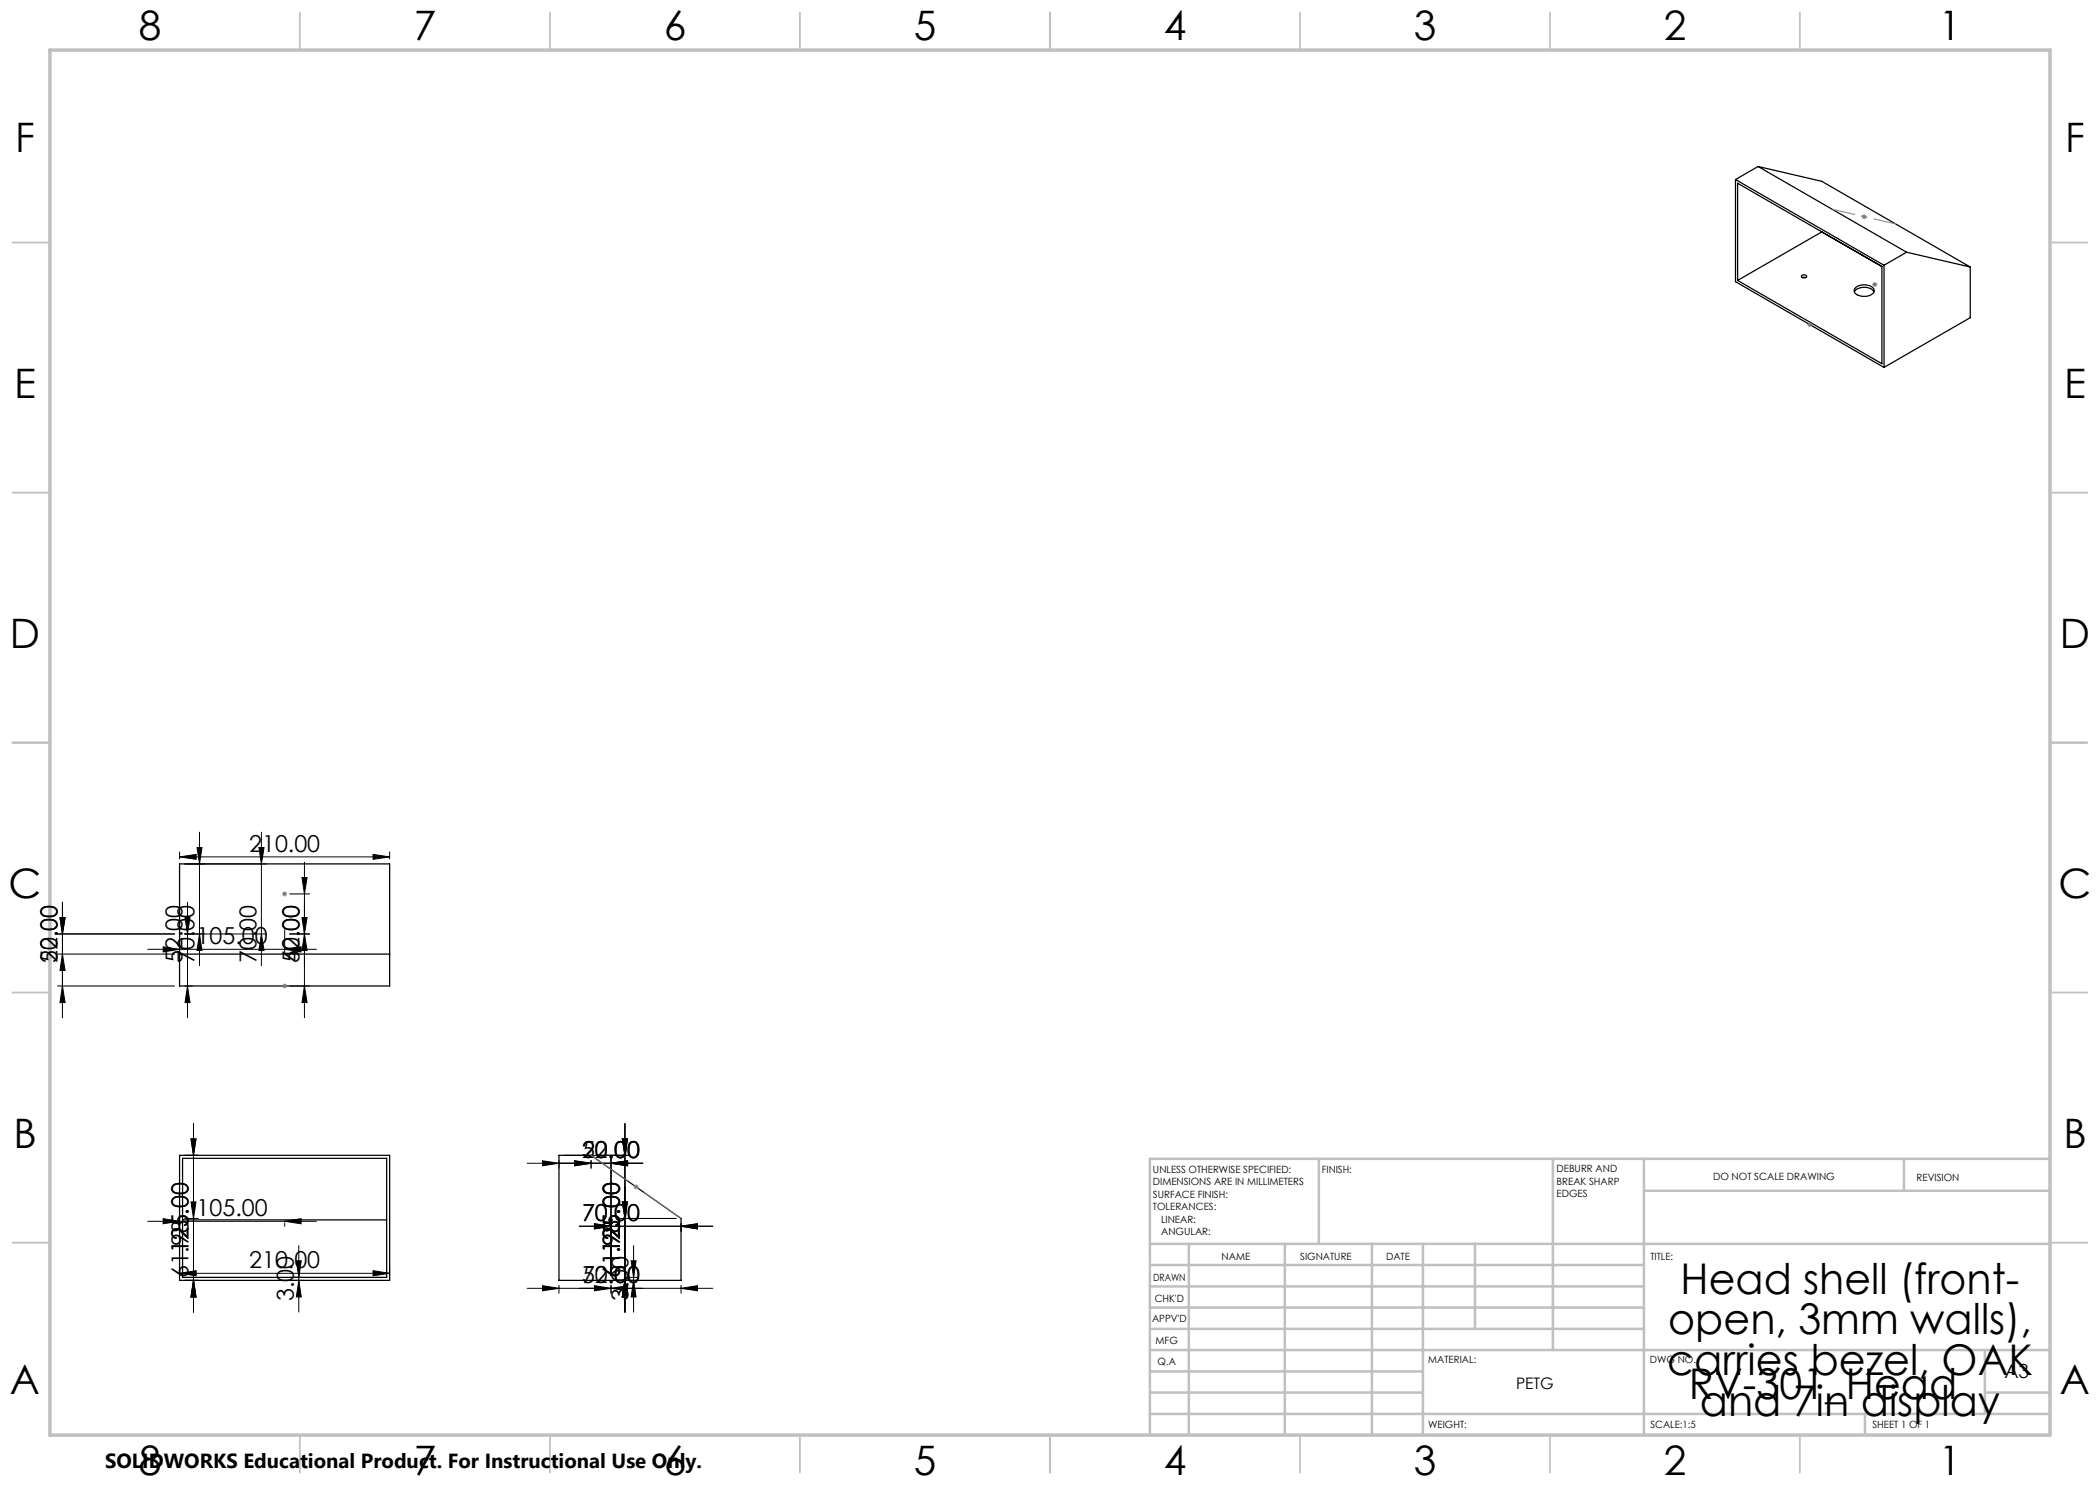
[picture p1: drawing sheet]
<svg xmlns="http://www.w3.org/2000/svg" width="420mm" height="297mm" viewBox="0 0 420 297" stroke-linecap="round" stroke-linejoin="round" font-family="sans-serif">
<g fill="none" stroke="#000" stroke-width=".25">
<path d="M347.1 35.9l29.7 17.2M347.1 35.9v20.4l29.7 17.2M351.6 33.3l29.7 17.1M351.6 33.3l-4.5 2.6M351.6 33.3l12.7 3 29.8 17.1M360.4 55.1a.6 .6 0 0 1 .9 .2 .56 .56 0 0 1-.5 .3 .56 .56 0 0 1-.5-.4zM360.5 55.5h.6M364.3 46.4l12.1 6.9M364.3 46.4l-16.8 9.7M364.3 46.4h.1M370.9 58.4a2.55 2.55 0 0 1 3.9 0M371.2 57.5a2.73 2.73 0 0 1 3.6 .3 1.05 1.05 0 0 1-1.1 1.4 2.61 2.61 0 0 1-2.8-.8v-.5z"/>
<path d="M376.4 53.3v19.4l-28.9-16.6M376.4 53.3l-28.9-16.6v19.4M376.8 53.1v20.4M381.3 50.4l-4.5 2.7M381.3 50.4l12.8 3M394.1 53.4v10.1l-17.3 10M35.9 172.8h42v24.4h-42zM35.9 190.8h42M35.9 231.1h42v25h-42zM36.5 231.7h40.8v23.8h-40.8zM111.8 231.1h6.4l18 12.6v12.4h-24.4zM36.5 244h40.8"/>
</g>
<g fill="none" stroke="#000" stroke-width=".2">
<path d="M35.9 171.4l3.3-.5v1zM35.9 170.4v1.4M35.9 171.4h42M36.9 172.8h16.4M39.4 169.5h1l-.5 3.3zM39.9 166.4v26.7M51.8 169.5h1l-.5 3.3zM52.3 166.4v26.7M57.9 178.8h4M60.4 175.5h1l-.5 3.3zM60.9 172.4v31.1M74.6 170.9l3.3 .5-3.3 .5z"/>
<path d="M77.9 170.4v1.4M11.5 186.8h23.4M11.5 197.2h23.4M11.5 190.8h23.4M12 183.5h1l-.5 3.3zM12.5 197.2l.5 3.3h-1zM12.5 190.8l.5 3.3h-1zM12.5 180.4v23.1M29.6 189.9h33.7M32.6 189.4l3.3 .5-3.3 .5zM35.9 186v4.9M36.9 186.8h16.4"/>
<path d="M36.9 197.2h1.6M37 183.5h1l-.5 3.3zM37.5 197.2l.5 3.3h-1zM37.5 180.4v23.1M39.9 186.8l.5 3.3h-1zM52.3 186.8l.5 3.3h-1zM56.9 189.9l3.3-.5v1zM56.9 186v4.9M57.9 186.8h4M57.9 197.2h4M60.4 183.5h1l-.5 3.3zM60.9 197.2l.5 3.3h-1z"/>
<path d="M60.9 186.8l.5 3.3h-1zM36.9 231.1h2.8M38.2 227.8h1l-.5 3.3zM38.7 224.7v37.7M105.4 232.7h23.2M108.5 232.2l3.3 .5-3.3 .4zM111.8 232.1v1.5M112.8 231.1h13.2M114.9 232.2l3.3 .5-3.3 .4zM118.2 232.1v1.5M122.2 232.7l3.3-.5v.9zM122.2 231.7v23.4"/>
<path d="M124.5 227.8h1l-.5 3.3zM125 224.7v37.7M29.6 244.3h33.7M32.6 243.7l3.3 .6-3.3 .5zM35.9 254.7l3.3-.6v1.1zM35.9 244.6v.6M35.9 253.6v1.5M35.9 254.7h42M36.9 256.1h2.8M36.9 243.7h2.8M38.2 240.4h1l-.5 3.3zM38.7 256.1l.5 3.3h-1z"/>
<path d="M56.9 244.3l3.3-.6v1.1zM56.9 244.6v.6M57.9 256.1h2.8M57.9 255.5h2.8M59.3 252.2h1l-.5 3.3zM59.8 256.1l.5 3.3h-1zM59.8 249.1v13.3M74.6 254.1l3.3 .6-3.3 .5zM77.9 253.6v1.5M105.4 257.7h37.2M108.5 257.1l3.3 .6-3.3 .5zM111.8 257.1v1.6"/>
<path d="M115.9 245.2h26.7M118.9 257.1l3.3 .6-3.3 .5zM118.9 244.8l3.3 .4-3.3 .6zM122.2 257.7l3.3-.6v1.1zM122.2 257.1v1.6M123.2 256.1h4.5M124 243.7h11.2M124.5 240.4h1l-.5 3.3zM125 256.1l.5 3.3h-1zM125 255.5h2.7M126.2 252.2h1l-.5 3.3zM126.7 256.1l.5 3.3h-1z"/>
<path d="M126.7 249.1v13.3M136.2 257.7l3.3-.6v1.1zM136.2 245.2l3.3-.4v1zM136.2 244.7v1.6M136.2 257.1v1.6"/>
</g>
<g fill="none" stroke="#c0c0c0" stroke-width=".35">
<path d="M60 2.5v7.5M110 2.5v7.5M160 2.5v7.5M210 2.5v7.5M260 2.5v7.5M310 2.5v7.5M360 2.5v7.5M2.5 48.5h7.5M410 48.5h7.5M2.5 98.5h7.5M410 98.5h7.5M2.5 148.5h7.5"/>
<path d="M410 148.5h7.5M2.5 198.5h7.5M410 198.5h7.5M2.5 248.5h7.5M410 248.5h7.5M60 287v7.5M110 287v7.5M160 287v7.5M210 287v7.5M260 287v7.5M310 287v7.5M360 287v7.5"/>
</g>
<g fill="none" stroke="#c0c0c0" stroke-width=".5">
<path d="M263.8 231.8v17M310.6 231.8v38.2M328.8 231.8v55.2M328.8 238.2h81.2M380.8 231.8v6.4M410 231.8h-180v55.2M230 248.8h180M230 257.3h98.8M230 253h98.8M237.8 248.8v38.2M257 248.8v38.2M274.4 248.8v38.2"/>
<path d="M284.6 248.8v38.2M295 248.8v17M230 265.8h98.8M230 261.5h98.8M230 278.5h54.6M230 274.3h54.6M230 270h180M397 278.5h13M397 270v12.8M230 282.8h180M373 282.8v4.2"/>
</g>
<path d="M10 10h400v277h-400z" fill="none" stroke="#c0c0c0" stroke-width=".7"/>
<g fill="#000">
<path d="M35.9 171.4l3.3-.5v1zM39.4 169.5h1l-.5 3.3zM51.8 169.5h1l-.5 3.3zM60.4 175.5h1l-.5 3.3zM74.6 170.9l3.3 .5-3.3 .5zM12 183.5h1l-.5 3.3zM12.5 197.2l.5 3.3h-1zM12.5 190.8l.5 3.3h-1zM32.6 189.4l3.3 .5-3.3 .5zM37 183.5h1l-.5 3.3zM37.5 197.2l.5 3.3h-1zM39.9 186.8l.5 3.3h-1z"/>
<path d="M52.3 186.8l.5 3.3h-1zM56.9 189.9l3.3-.5v1zM60.4 183.5h1l-.5 3.3zM60.9 197.2l.5 3.3h-1zM60.9 186.8l.5 3.3h-1zM38.2 227.8h1l-.5 3.3zM108.5 232.2l3.3 .5-3.3 .4zM114.9 232.2l3.3 .5-3.3 .4zM122.2 232.7l3.3-.5v.9zM124.5 227.8h1l-.5 3.3zM32.6 243.7l3.3 .6-3.3 .5zM35.9 254.7l3.3-.6v1.1z"/>
<path d="M38.7 256.1l.5 3.3h-1zM38.2 240.4h1l-.5 3.3zM56.9 244.3l3.3-.6v1.1zM59.3 252.2h1l-.5 3.3zM59.8 256.1l.5 3.3h-1zM74.6 254.1l3.3 .6-3.3 .5zM108.5 257.1l3.3 .6-3.3 .5zM118.9 257.1l3.3 .6-3.3 .5zM122.2 257.7l3.3-.6v1.1zM118.9 244.8l3.3 .4-3.3 .6zM125 256.1l.5 3.3h-1zM124.5 240.4h1l-.5 3.3z"/>
<path d="M126.2 252.2h1l-.5 3.3zM126.7 256.1l.5 3.3h-1zM136.2 257.7l3.3-.6v1.1zM136.2 245.2l3.3-.4v1z"/>
</g>
<g fill="none" stroke="#808080" stroke-width=".2">
<path d="M372.3 43.4h1M372.5 43l.7 .7M372.8 42.9v.9M373.2 43l-.7 .7M374.4 56.9h1.1M374.6 56.5l.7 .8M375 56.4v1M375.3 56.5l-.7 .8M361.5 64.9h.9M361.6 64.6l.7 .7M361.9 64.4v1M362.3 64.6l-.7 .7"/>
<path d="M56.4 178.8h1M56.6 178.4l.7 .7M56.9 178.3v1M57.3 178.4l-.7 .7M56.4 197.2h1M56.6 196.8l.7 .8M56.9 196.7v1M57.3 196.8l-.7 .8M126.7 237.4h1M126.9 237l.7 .7M127.2 236.9v1M127.6 237l-.7 .7"/>
</g>
<path d="M136.2 243.7l-18-12.6" fill="none" stroke="#808080" stroke-width=".2" stroke-dasharray="15.2 1.3 1.3 1.3" stroke-dashoffset="6.2" stroke-linecap="butt"/>
<path d="M379.2 44.8l-12.7-2.9" fill="none" stroke="#808080" stroke-width=".2" stroke-dasharray="15.2 1.3 1.3 1.3" stroke-dashoffset="10.6" stroke-linecap="butt"/>
<g font-size="8.5">
<text x="336.1" y="258.8">Head shell (front-</text>
<text x="333.7" y="266.9">open, 3mm walls),</text>
<text x="333.5" y="275">carries bezel, OAK</text>
<text x="337.8" y="279.7">RV-301_Head</text>
<text x="340" y="283.1">and 7in display</text>
</g>
<g font-size="8.1">
<text x="27.7" y="8">8</text>
<text x="82.7" y="8">7</text>
<text x="132.7" y="8">6</text>
<text x="182.7" y="8">5</text>
<text x="232.7" y="8">4</text>
<text x="282.7" y="8">3</text>
<text x="332.7" y="8">2</text>
<text x="387.7" y="8">1</text>
<text x="3" y="30.4">F</text>
<text x="413" y="30.4">F</text>
<text x="2.8" y="79.6">E</text>
<text x="412.8" y="79.6">E</text>
<text x="2" y="129.6">D</text>
<text x="412" y="129.6">D</text>
<text x="1.7" y="179.6">C</text>
<text x="411.7" y="179.6">C</text>
<text x="2.7" y="229.6">B</text>
<text x="412.7" y="229.6">B</text>
<text x="2" y="278.9">A</text>
<text x="412" y="278.9">A</text>
<text x="27.7" y="295">8</text>
<text x="82.7" y="295">7</text>
<text x="132.7" y="295">6</text>
<text x="182.7" y="295">5</text>
<text x="232.7" y="295">4</text>
<text x="282.7" y="295">3</text>
<text x="332.7" y="295">2</text>
<text x="387.7" y="295">1</text>
</g>
<g font-size="4.7">
<text x="49.8" y="170.3">210.00</text>
<text x="39.3" y="188.8">105.00</text>
<text x="11.5" y="192.6" transform="rotate(-90 11.5 192.6)">52.00</text>
<text x="11.5" y="192.6" transform="rotate(-90 11.5 192.6)">20</text>
<text x="36.5" y="192.6" transform="rotate(-90 36.5 192.6)">52.00</text>
<text x="38.9" y="192.6" transform="rotate(-90 38.9 192.6)">70.00</text>
<text x="51.3" y="192.6" transform="rotate(-90 51.3 192.6)">70.00</text>
<text x="59.9" y="192.6" transform="rotate(-90 59.9 192.6)">52.00</text>
<text x="59.9" y="192.6" transform="rotate(-90 59.9 192.6)">40</text>
<text x="116.4" y="231.6">52.00</text>
<text x="116.4" y="231.6">20.00</text>
<text x="39.3" y="243.2">105.00</text>
<text x="116.4" y="244.2">70.00</text>
<text x="37.7" y="250.7" transform="rotate(-90 37.7 250.7)">125.00</text>
<text x="124" y="250.7" transform="rotate(-90 124 250.7)">125.00</text>
<text x="37.7" y="255.7" transform="rotate(-90 37.7 255.7)">61.98</text>
<text x="49.8" y="253.6">210.00</text>
<text x="116.4" y="256.6">70.00</text>
<text x="116.4" y="256.6">52</text>
<text x="124" y="255.7" transform="rotate(-90 124 255.7)">61.98</text>
<text x="58.8" y="260.3" transform="rotate(-90 58.8 260.3)">3.0</text>
<text x="125.7" y="260.3" transform="rotate(-90 125.7 260.3)">3.00</text>
</g>
<text font-size="4.1" x="21" y="293.7">SOLIDWORKS Educational Product. For Instructional Use Only.</text>
<text font-size="3.9" x="400.9" y="275.5">A3</text>
<text font-size="3.2" x="303.2" y="277.9">PETG</text>
<g font-size="2">
<text x="230.6" y="234.6">UNLESS OTHERWISE SPECIFIED:</text>
<text x="230.6" y="237.1">DIMENSIONS ARE IN MILLIMETERS</text>
<text x="230.6" y="239.6">SURFACE FINISH:</text>
<text x="264.4" y="234.6">FINISH:</text>
<text x="311.3" y="234.5">DEBURR AND</text>
<text x="311.3" y="237">BREAK SHARP</text>
<text x="311.3" y="239.5">EDGES</text>
<text x="342.6" y="236">DO NOT SCALE DRAWING</text>
<text x="383.3" y="236.2">REVISION</text>
<text x="230.6" y="242.1">TOLERANCES:</text>
<text x="232.2" y="244.6">LINEAR:</text>
<text x="232.2" y="247.1">ANGULAR:</text>
<text x="244.3" y="252">NAME</text>
<text x="260" y="251.9">SIGNATURE</text>
<text x="277.2" y="251.9">DATE</text>
<text x="330.1" y="251.9">TITLE:</text>
<text x="230.6" y="256.1">DRAWN</text>
<text x="230.9" y="260.3">CHK'D</text>
<text x="230.4" y="264.4">APPV'D</text>
<text x="231.1" y="268.8">MFG</text>
<text x="231.5" y="273">Q.A</text>
<text x="285.6" y="272.5">MATERIAL:</text>
<text x="330" y="272.5">DWG NO.</text>
<text x="285.6" y="285.5">WEIGHT:</text>
<text x="330.1" y="285.6">SCALE:1:5</text>
<text x="374.5" y="285.6">SHEET 1 OF 1</text>
</g>
</svg>
